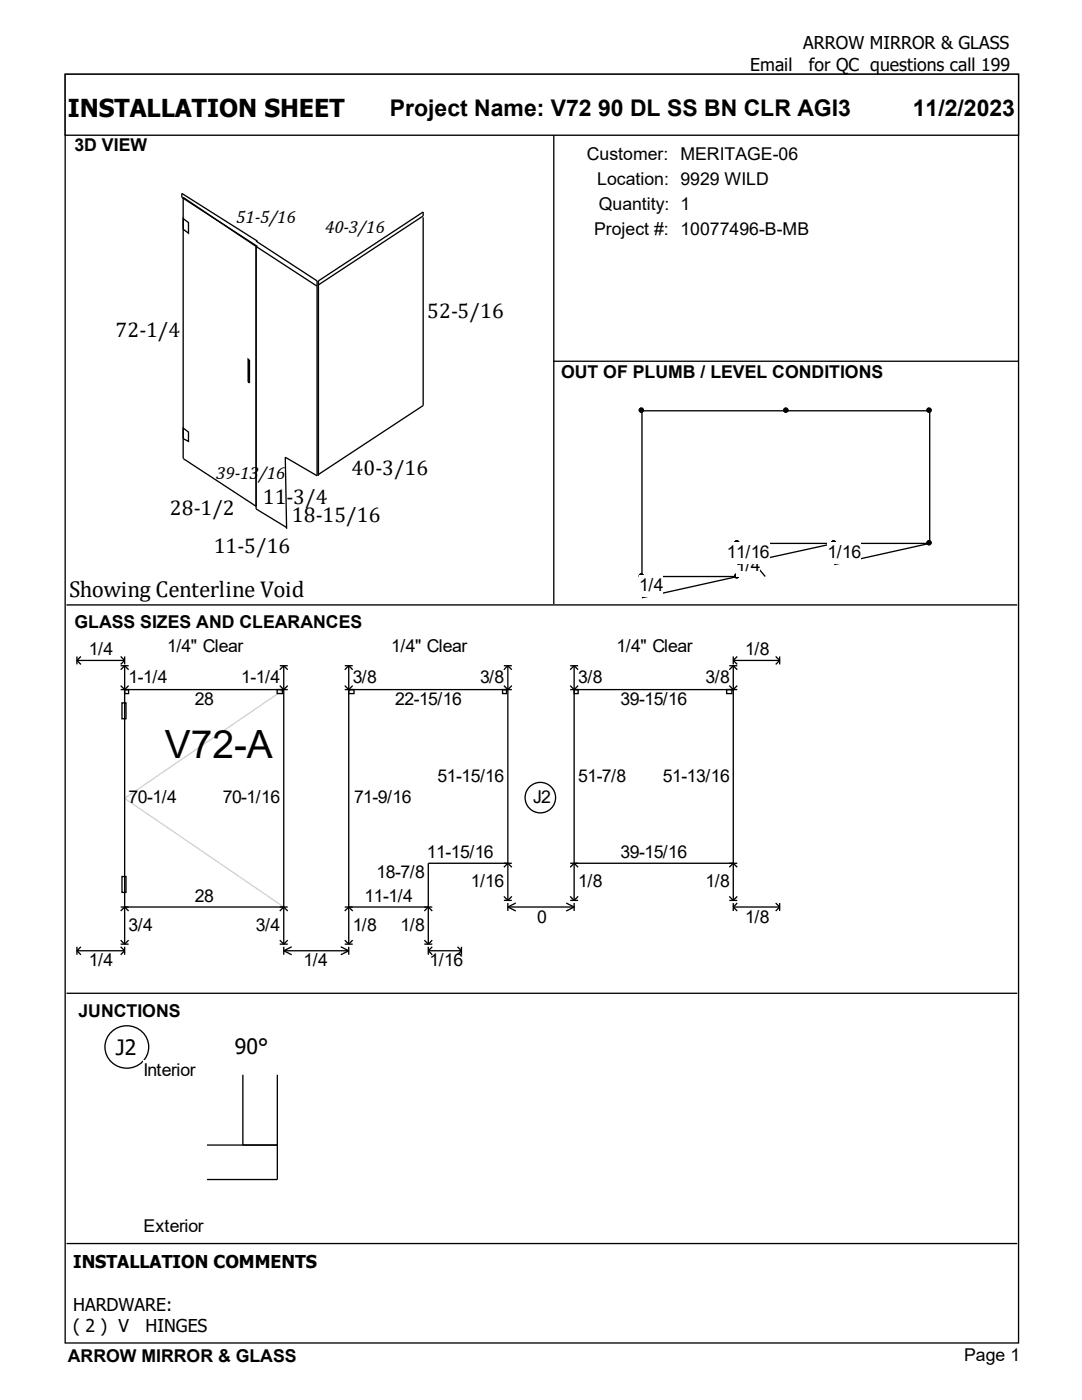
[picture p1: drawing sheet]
<svg xmlns="http://www.w3.org/2000/svg" width="216mm" height="279mm" viewBox="0 0 216 279" stroke-linecap="round" stroke-linejoin="round" font-family="sans-serif">
<g fill="#fff" stroke="#000" stroke-width=".26">
<path d="M13 14.8h190.2v253.2h-190.2z"/>
<path d="M13 14.8h190.2v12.2h-190.2z"/>
</g>
<path d="M13.5 30.7h96.7v89.4h-96.7z" fill="#fff"/>
<path d="M110.5 27v93.6M36.6 43.6l1 .8v2.1l-1-.8zM51.1 49.2l-14.5-9.8v52.1l14.5 9.5M51.1 49.2v52.4l6.1 3.7M51.1 48.1l12.2 8v38.9l-6.4-3.7 .3 14.2M51.1 49.2l12.2 7.9M51.4 48.1l-15.1-9.5v.8l15.1 9.8M63.5 56.9l20.9-13.8v-.8l-20.9 13.8v38.9M84.4 43.4v37.5l-20.9 13.8M49.5 71.7l.3 .2v4.5l-.3-.2zM110.4 72.1h92.8M36.6 85.4l1 .8v1.9l-1-.6z" fill="none" stroke="#000" stroke-width=".26"/>
<path d="M110.9 77h91.9v43.1h-91.9z" fill="#fff"/>
<g fill="#000" stroke="#000" stroke-width=".26">
<circle cx="128" cy="81.9" r=".4"/>
<circle cx="128" cy="114.9" r=".4"/>
<circle cx="147" cy="114.9" r=".4"/>
</g>
<path d="M128.1 82v33.1h19l-19 4.2" fill="none" stroke="#000" stroke-width=".26"/>
<path d="M127.6 114.8h4.7v4.2h-4.7z" fill-rule="evenodd" fill="#fff"/>
<g fill="#000" stroke="#000" stroke-width=".26">
<circle cx="147" cy="114.9" r=".4"/>
<circle cx="147" cy="108.3" r=".4"/>
</g>
<path d="M147.1 115.1v-6.7l5.6 6.7" fill="none" stroke="#000" stroke-width=".26"/>
<path d="M146.9 110.8h4.7v4.3h-4.7z" fill-rule="evenodd" fill="#fff"/>
<g fill="#000" stroke="#000" stroke-width=".26">
<circle cx="147" cy="108.3" r=".4"/>
<circle cx="166.3" cy="108.3" r=".4"/>
</g>
<path d="M147.1 108.4h19.4l-19.4 4.3" fill="none" stroke="#000" stroke-width=".26"/>
<path d="M145 108.2h8.5v4.2h-8.5z" fill-rule="evenodd" fill="#fff"/>
<g fill="#000" stroke="#000" stroke-width=".26">
<circle cx="166.3" cy="108.3" r=".4"/>
<circle cx="185.4" cy="108.3" r=".4"/>
</g>
<path d="M166.5 108.4h19l-19 4.3" fill="none" stroke="#000" stroke-width=".26"/>
<path d="M165.1 108.2h6.7v4.2h-6.7z" fill-rule="evenodd" fill="#fff"/>
<g fill="#000" stroke="#000" stroke-width=".26">
<circle cx="128" cy="81.9" r=".4"/>
<circle cx="156.8" cy="81.9" r=".4"/>
<circle cx="185.4" cy="81.9" r=".4"/>
<circle cx="185.4" cy="108.3" r=".4"/>
</g>
<path d="M128.1 82h57.4v26.4M13.3 120.7h189.7" fill="none" stroke="#000" stroke-width=".26"/>
<path d="M14.3 126.8h187.4v68.8h-187.4z" fill="#fff"/>
<path d="M56.6 137.6l-31.7 21.7 31.7 21.7" fill="none" stroke="#d3d3d3" stroke-width=".26"/>
<g fill="none" stroke="#000" stroke-width=".26">
<path d="M15.3 131v1.6M15.3 131.8l.8 .8M15.3 131.8h9.6M16.1 131l-.8 .8M24.1 131l.8 .8M24.1 137.6h33.3M24.1 132.9h1.6M24.1 136.8l.8 .8 .8-.8M24.9 137.6h.8v.8h-.8zM24.9 131v1.6M24.9 132.9v55.5M24.9 131.8l-.8 .8"/>
<path d="M24.9 132.9l-.8 .8M24.9 132.9l.8 .8M55.3 137.6h1.1v.8h-1.1zM55.8 132.9h1.6M55.8 136.8l.8 .8 .8-.8M56.6 132.9v55.5M56.6 132.9l.8 .8M56.6 132.9l-.8 .8M68.8 132.9h1.6M68.8 137.6h33.3M68.8 136.8l.8 .8 .8-.8M69.6 137.6h1v.8h-1z"/>
<path d="M69.6 132.9v55.5M69.6 132.9l.8 .8M69.6 132.9l-.8 .8M100.3 137.6h.8v.8h-.8zM100.5 132.9h1.6M100.5 136.8l.8 .8 .8-.8M101.3 132.9l.8 .8M101.3 132.9v46.8M101.3 132.9l-.8 .8M113.8 137.6h33.3M113.8 132.9h1.6M113.8 136.8l.8 .8 .8-.8"/>
<path d="M114.6 132.9v46.8M114.6 132.9l-.8 .8M114.6 132.9l.8 .8M114.6 137.6h.8v.8h-.8zM145 137.6h1.1v.8h-1.1zM145.5 132.9h1.6M145.5 136.8l.8 .8 .8-.8M146.3 131.8h9.3M146.3 131v1.6M146.3 132.9v46.8M146.3 132.9l-.8 .8M146.3 131.8l.8 .8"/>
<path d="M146.3 132.9l.8 .8M147.1 131l-.8 .8M154.8 131l.8 .8M155.6 131.8l-.8 .8M155.6 131v1.6M24.3 140.3h.8v3.1h-.8zM24.3 174.9h.8v3.2h-.8zM100.5 179.7h1.6M100.5 178.9l.8 .8M100.5 173.1l.8-.8 .8 .8M102.1 172.3h-16.6v16.1M102.1 178.9l-.8 .8"/>
<path d="M113.8 172.3h33.3M113.8 179.7h1.6M113.8 178.9l.8 .8M113.8 173.1l.8-.8 .8 .8M115.4 178.9l-.8 .8M145.5 179.7h1.6M145.5 178.9l.8 .8M145.5 173.1l.8-.8 .8 .8M147.1 178.9l-.8 .8M13.3 198.2h189.7M15.3 189v1.5M15.3 189.7l.8 .8"/>
<path d="M15.3 189.7h9.6M16.1 189l-.8 .7M24.1 189l.8 .7M24.1 181h33.3M24.1 188.4h1.6M24.1 187.6l.8 .8M24.1 181.8l.8-.8 .8 .8M24.9 189v1.5M24.9 189.7l-.8 .8M25.7 187.6l-.8 .8M55.8 188.4h1.6M55.8 187.6l.8 .8"/>
<path d="M55.8 181.8l.8-.8 .8 .8M56.6 189.7h13M56.6 189v1.5M56.6 189.7l1.6 .8M57.4 187.6l-.8 .8M58.2 189l-1.6 .7M68 189l1.6 .7M68.8 181h17.5M68.8 188.4h1.6M68.8 187.6l.8 .8M68.8 181.8l.8-.8 .8 .8M69.6 189v1.5"/>
<path d="M69.6 189.7l-1.6 .8M70.4 187.6l-.8 .8M84.7 188.4h1.6M84.7 187.6l.8 .8M84.7 181.8l.8-.8 .8 .8M85.5 189.7h6.6M85.5 189v1.5M85.5 189.7l.8 .8M86.3 187.6l-.8 .8M86.3 189l-.8 .7M91.3 189l.8 .7M92.1 189v1.5"/>
<path d="M92.1 189.7l-.8 .8M101.3 181l1.6 .8M101.3 181h13.3M101.3 180.2v1.6M102.9 180.2l-1.6 .8M113 180.2l1.6 .8M114.6 180.2v1.6M114.6 181l-1.6 .8M146.3 181h9.3M146.3 180.2v1.6M146.3 181l.8 .8M147.1 180.2l-.8 .8"/>
<path d="M154.8 180.2l.8 .8M155.6 181l-.8 .8M155.6 180.2v1.6"/>
<circle cx="107.8" cy="159.2" r="3"/>
</g>
<path d="M22 206.2a4.3 4.3 0 0 1 6.8 .2 4.3 4.3 0 0 1-2 6.5 4.3 4.3 0 0 1-5-1.4 4.3 4.3 0 0 1 .2-5.3z" fill="#fff" stroke="#000" stroke-width=".26"/>
<path d="M28.6 211.6h43.7v35.5h-43.7z" fill="#fff"/>
<path d="M48.5 214.5v14M55.3 214.5v20.9h-14M41.3 228.5h14M13.3 248.2h189.7" fill="none" stroke="#000" stroke-width=".26"/>
<text font-size="7.8" x="32.9" y="151.4">V72-A</text>
<text font-size="4.9" x="13.5" y="23.3">INSTALLATION SHEET</text>
<g font-size="4.6">
<text x="77.8" y="23.1">Project Name: V72 90 DL SS BN CLR AGI3</text>
<text x="182.1" y="23.1">11/2/2023</text>
<text x="13.8" y="119.2">Showing Centerline Void</text>
</g>
<g font-size="4.2">
<text x="85.2" y="63.5">52-5/16</text>
<text x="23.1" y="67.2">72-1/4</text>
<text x="70.2" y="94.7">40-3/16</text>
<text x="52.4" y="100.6">11-3/4</text>
<text x="33.9" y="102.7">28-1/2</text>
<text x="58.2" y="104.3">18-15/16</text>
<text x="42.6" y="110.4">11-5/16</text>
<text x="23.1" y="210.5">J2</text>
<text x="46.9" y="210.3">90°</text>
</g>
<g font-size="3.5">
<text x="160.3" y="9.9">ARROW MIRROR &amp; GLASS</text>
<text x="149.7" y="14.1">Email</text>
<text x="161.4" y="14.1">for QC questions call 199</text>
<text x="14.9" y="30.2">3D VIEW</text>
<text x="117.1" y="31.9">Customer: MERITAGE-06</text>
<text x="119.2" y="36.9">Location: 9929 WILD</text>
<text x="119.5" y="41.9">Quantity: 1</text>
<text x="47.1" y="44.6">51-5/16</text>
<text x="64.9" y="46.4">40-3/16</text>
<text x="118.5" y="46.9">Project #: 10077496-B-MB</text>
<text x="112" y="75.3">OUT OF PLUMB / LEVEL CONDITIONS</text>
<text x="43.2" y="95.7">39-13/16</text>
<text x="145" y="111.3">11/16</text>
<text x="146.9" y="114">1/4</text>
<text x="165.1" y="111.3">1/16</text>
<text x="127.6" y="117.9">1/4</text>
<text x="14.9" y="125.3">GLASS SIZES AND CLEARANCES</text>
<text x="17.7" y="130.7">1/4</text>
<text x="33.3" y="130.2">1/4&quot; Clear</text>
<text x="78.1" y="130.2">1/4&quot; Clear</text>
<text x="123" y="130.2">1/4&quot; Clear</text>
<text x="148.7" y="130.7">1/8</text>
<text x="25.7" y="136.3">1-1/4</text>
<text x="48.2" y="136.3">1-1/4</text>
<text x="70.4" y="136.3">3/8</text>
<text x="95.8" y="136.3">3/8</text>
<text x="115.4" y="136.3">3/8</text>
<text x="140.8" y="136.3">3/8</text>
<text x="38.9" y="140.8">28</text>
<text x="78.8" y="140.8">22-15/16</text>
<text x="123.8" y="140.8">39-15/16</text>
<text x="25.7" y="160.3">70-1/4</text>
<text x="44.5" y="160.3">70-1/16</text>
<text x="70.6" y="160.3">71-9/16</text>
<text x="87.3" y="156.1">51-15/16</text>
<text x="106.4" y="160.3">J2</text>
<text x="115.4" y="156.1">51-7/8</text>
<text x="132.3" y="156.1">51-13/16</text>
<text x="85.2" y="171.2">11-15/16</text>
<text x="123.8" y="171.2">39-15/16</text>
<text x="38.9" y="179.9">28</text>
<text x="72.8" y="179.9">11-1/4</text>
<text x="75.1" y="175.2">18-7/8</text>
<text x="93.9" y="177">1/16</text>
<text x="115.4" y="177">1/8</text>
<text x="140.8" y="177">1/8</text>
<text x="25.7" y="185.7">3/4</text>
<text x="51.1" y="185.7">3/4</text>
<text x="70.4" y="185.7">1/8</text>
<text x="79.9" y="185.7">1/8</text>
<text x="107.2" y="184.1">0</text>
<text x="148.7" y="184.1">1/8</text>
<text x="17.7" y="192.9">1/4</text>
<text x="60.6" y="192.9">1/4</text>
<text x="85.7" y="192.9">1/16</text>
<text x="15.6" y="202.9">JUNCTIONS</text>
<text x="28.6" y="214.7">Interior</text>
<text x="28.6" y="245.9">Exterior</text>
<text x="14.6" y="253.1">INSTALLATION COMMENTS</text>
<text x="14.6" y="261.6">HARDWARE:</text>
<text x="14.6" y="265.8">( 2 ) V</text>
<text x="29.1" y="265.8">HINGES</text>
<text x="13.5" y="271.8">ARROW MIRROR &amp; GLASS</text>
<text x="192.4" y="271.7">Page 1</text>
</g>
</svg>
